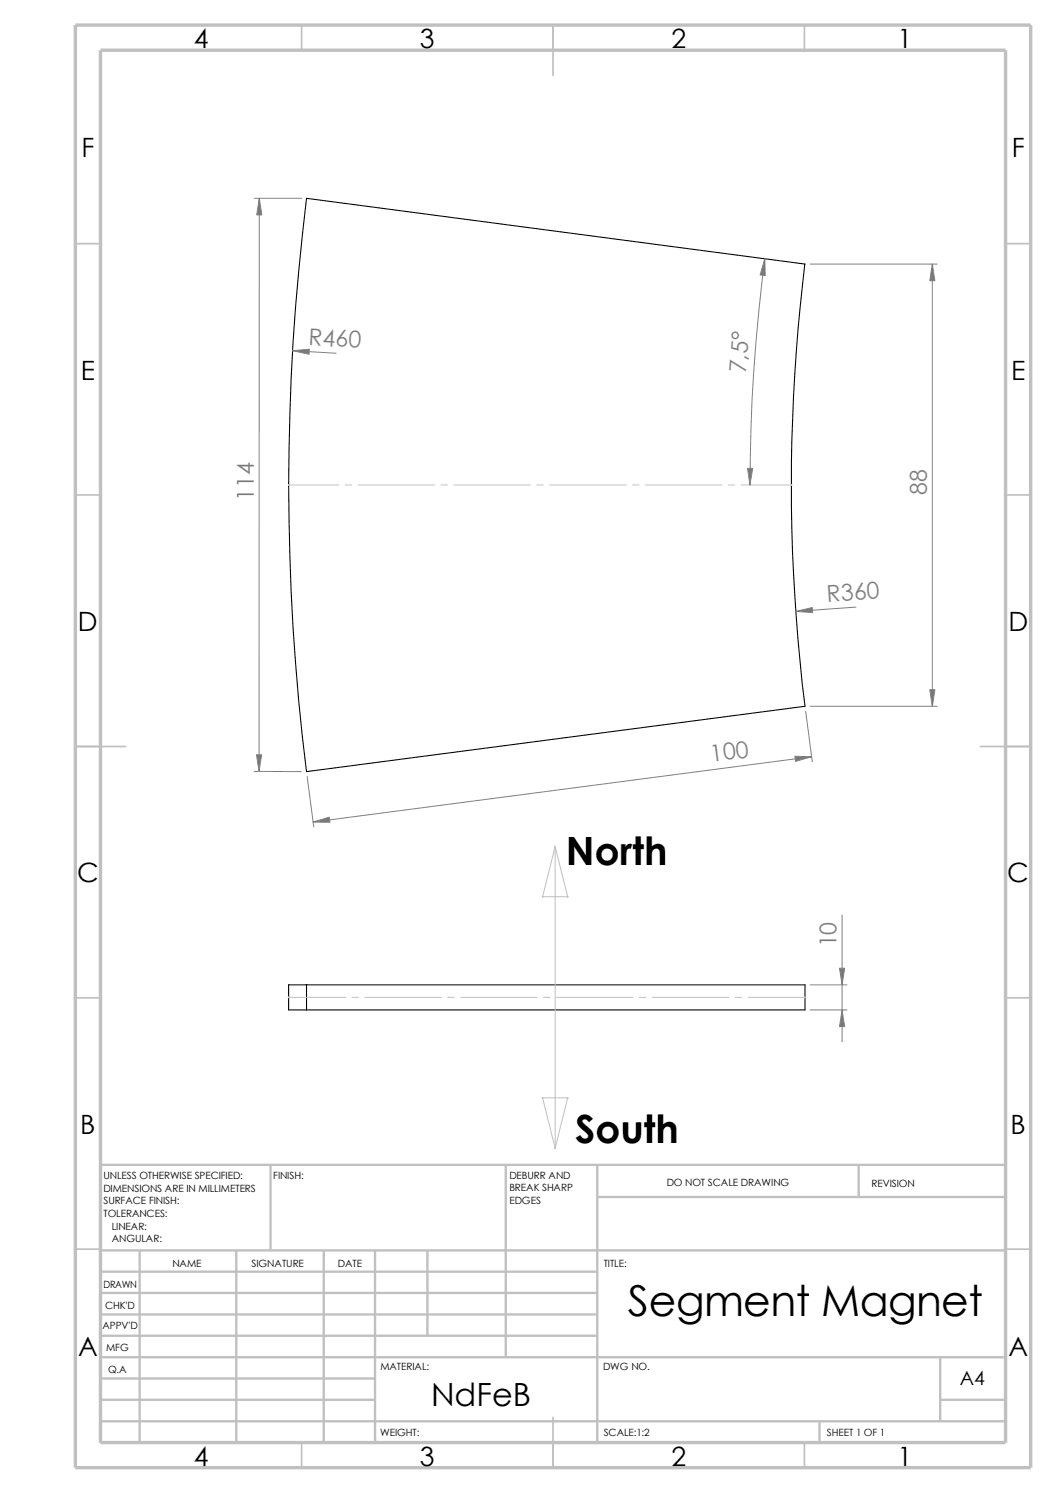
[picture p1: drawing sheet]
<svg xmlns="http://www.w3.org/2000/svg" width="210mm" height="297mm" viewBox="0 0 210 297" stroke-linecap="round" stroke-linejoin="round" font-family="sans-serif">
<g fill="none" stroke="#c0c0c0" stroke-width=".34">
<path d="M60 5v5M110 5v10M160 5v5M15 48.5h5M200 48.5h5M15 98.5h5M200 98.5h5M15 148.5h10M195 148.5h10M15 198.5h5M200 198.5h5M15 248.5h5"/>
<path d="M200 248.5h5M60 287v5M110 282v10M160 287v5"/>
</g>
<g fill="none" stroke="#c0c0c0" stroke-width=".47">
<path d="M53.8 231.7v17.1M100.6 231.7v38.3M118.8 231.7v55.3M118.8 238.1h81.2M170.8 231.7v6.4M200 231.7h-180v55.3M20 257.2h98.8M20 248.8h180M20 253h98.8M27.8 248.8v38.2M47 248.8v38.2M64.4 248.8v38.2"/>
<path d="M74.6 248.8v38.2M85 248.8v16.9M20 278.5h54.6M20 270h180M20 261.5h98.8M20 274.2h54.6M20 265.7h98.8M187 278.5h13M187 270v12.7M20 282.7h180M163 282.7v4.3"/>
</g>
<path d="M15 5h190v287h-190zM20 10h180v277h-180z" fill="none" stroke="#c0c0c0" stroke-width=".68" stroke-linecap="butt"/>
<path d="M160.1 52.5a361.5 361.5 0 0 0 0 88l-99.1 13a459 459 0 0 1 0-114l99.1 13M61 195.9v5M61 195.9h99.1v5h-99.1M61 195.9h-3.6v5h3.6" fill="none" stroke="#000" stroke-width=".21"/>
<g fill="none" stroke="#c0c0c0" stroke-width=".2">
<path d="M57.4 96.5h10M68.7 96.5h1.2M71.2 96.5h15.2M87.7 96.5h1.3M90.3 96.5h15.2M106.8 96.5h1.2M109.3 96.5h15.2M125.8 96.5h1.3M128.4 96.5h15.2M144.9 96.5h1.2M147.4 96.5h10M110.4 168.4l2.5 10h-5z"/>
<path d="M110.4 168.4v60M57.4 198.4h11.3M70 198.4h1.3M72.6 198.4h15.2M89.1 198.4h1.2M91.6 198.4h15.2M108.1 198.4h1.3M110.7 198.4h15.2M127.2 198.4h1.2M129.7 198.4h15.2M146.2 198.4h1.3M148.8 198.4h11.3"/>
<path d="M107.9 218.4h5l-2.5 10z"/>
</g>
<g fill="#c0c0c0" stroke="#c0c0c0" stroke-width=".2">
<circle cx="157.4" cy="96.5" r=".08"/>
<circle cx="57.4" cy="96.5" r=".08"/>
<circle cx="160.1" cy="198.4" r=".08"/>
<circle cx="57.4" cy="198.4" r=".08"/>
<circle cx="112.9" cy="218.4" r=".08"/>
<circle cx="107.9" cy="218.4" r=".08"/>
<circle cx="112.9" cy="178.4" r=".08"/>
<circle cx="107.9" cy="178.4" r=".08"/>
<circle cx="110.4" cy="228.4" r=".08"/>
<circle cx="110.4" cy="168.4" r=".08"/>
</g>
<g fill="none" stroke="#808080" stroke-width=".2">
<path d="M50.5 39.5h9.5M51.6 39.5l-.1 114M152.1 51.5a352.3 352.3 0 0 0-3 45M161.1 52.5h25.3M185.4 52.5v88M58.2 69.8l8.6 .5M170.2 120.8l-11.9 .8M50.5 153.5h9.4M61.1 154.5l1.3 10M160.2 141.5l1.3 10M161.1 140.5h25.3M161.4 150.5l-99.1 13"/>
<path d="M161.1 195.9h7.3M167.5 182v25.3M161.1 200.9h7.3"/>
</g>
<g fill="#808080" stroke="#808080" stroke-width=".2">
<path d="M152.1 51.5l.1 3.3-1-.1z"/>
<path d="M148.7 93.2h1l-.6 3.3z"/>
<path d="M185.4 52.5l.5 3.3h-1z"/>
<path d="M158.3 121.6l3.2-.7 .1 1z"/>
<path d="M51 150.2h1l-.5 3.3z"/>
<path d="M51.6 39.5l.5 3.3h-1z"/>
<path d="M184.9 137.2h1l-.5 3.3z"/>
<path d="M158.1 150.5h3.3l-3.2 1z"/>
<path d="M62.3 163.5l3.2-.9 .1 1z"/>
<path d="M58.2 69.8l3.3-.3v1z"/>
<path d="M167 192.6h1l-.5 3.3z"/>
<path d="M167.5 200.9l.5 3.3h-1z"/>
</g>
<text font-size="8.5" x="124.9" y="261.8">Segment Magnet</text>
<g font-size="7.7">
<text x="112.6" y="172.2">North</text>
<text x="114.4" y="227.4">South</text>
</g>
<text font-size="6.4" x="85.7" y="279.7">NdFeB</text>
<g font-size="5.3">
<text x="38.5" y="9.6">4</text>
<text x="83.5" y="9.6">3</text>
<text x="133.5" y="9.6">2</text>
<text x="178.5" y="9.6">1</text>
<text x="16.2" y="31.3">F</text>
<text x="201.2" y="31.3">F</text>
<text x="16" y="75.6">E</text>
<text x="201.1" y="75.6">E</text>
<text x="15.5" y="125.6">D</text>
<text x="200.6" y="125.6">D</text>
<text x="15.3" y="175.6">C</text>
<text x="200.3" y="175.6">C</text>
<text x="16" y="225.6">B</text>
<text x="201" y="225.6">B</text>
<text x="15.5" y="269.8">A</text>
<text x="200.5" y="269.8">A</text>
<text x="38.5" y="291.6">4</text>
<text x="83.5" y="291.6">3</text>
<text x="133.5" y="291.6">2</text>
<text x="178.5" y="291.6">1</text>
</g>
<g font-size="4.6" fill="#808080">
<text x="61.3" y="68.6" transform="rotate(3 61.3 68.6)">R460</text>
<text x="148.4" y="74.3" transform="rotate(-86 148.4 74.3)">7,5°</text>
<text x="50.5" y="99.8" transform="rotate(-90 50.5 99.8)">114</text>
<text x="184.3" y="98.4" transform="rotate(-90 184.3 98.4)">88</text>
<text x="164.5" y="119.7" transform="rotate(-4 164.5 119.7)">R360</text>
<text x="141.4" y="151.6" transform="rotate(-7 141.4 151.6)">100</text>
<text x="166.4" y="188.5" transform="rotate(-90 166.4 188.5)">10</text>
</g>
<text font-size="3.9" x="190.9" y="275.5">A4</text>
<g font-size="2">
<text x="20.6" y="234.6">UNLESS OTHERWISE SPECIFIED:</text>
<text x="20.6" y="237.1">DIMENSIONS ARE IN MILLIMETERS</text>
<text x="20.6" y="239.6">SURFACE FINISH:</text>
<text x="54.4" y="234.6">FINISH:</text>
<text x="101.3" y="239.5">EDGES</text>
<text x="101.3" y="234.5">DEBURR AND</text>
<text x="101.3" y="237">BREAK SHARP</text>
<text x="132.6" y="236">DO NOT SCALE DRAWING</text>
<text x="173.3" y="236.2">REVISION</text>
<text x="20.6" y="242.1">TOLERANCES:</text>
<text x="22.2" y="244.6">LINEAR:</text>
<text x="22.2" y="247.1">ANGULAR:</text>
<text x="50" y="252">SIGNATURE</text>
<text x="67.2" y="252">DATE</text>
<text x="120.1" y="252">TITLE:</text>
<text x="20.6" y="256.2">DRAWN</text>
<text x="34.3" y="252.1">NAME</text>
<text x="20.9" y="260.4">CHK'D</text>
<text x="20.4" y="264.5">APPV'D</text>
<text x="21.1" y="268.8">MFG</text>
<text x="21.5" y="273.1">Q.A</text>
<text x="75.6" y="272.5">MATERIAL:</text>
<text x="119.9" y="272.5">DWG NO.</text>
<text x="75.6" y="285.6">WEIGHT:</text>
<text x="120.1" y="285.6">SCALE:1:2</text>
<text x="164.5" y="285.6">SHEET 1 OF 1</text>
</g>
</svg>
